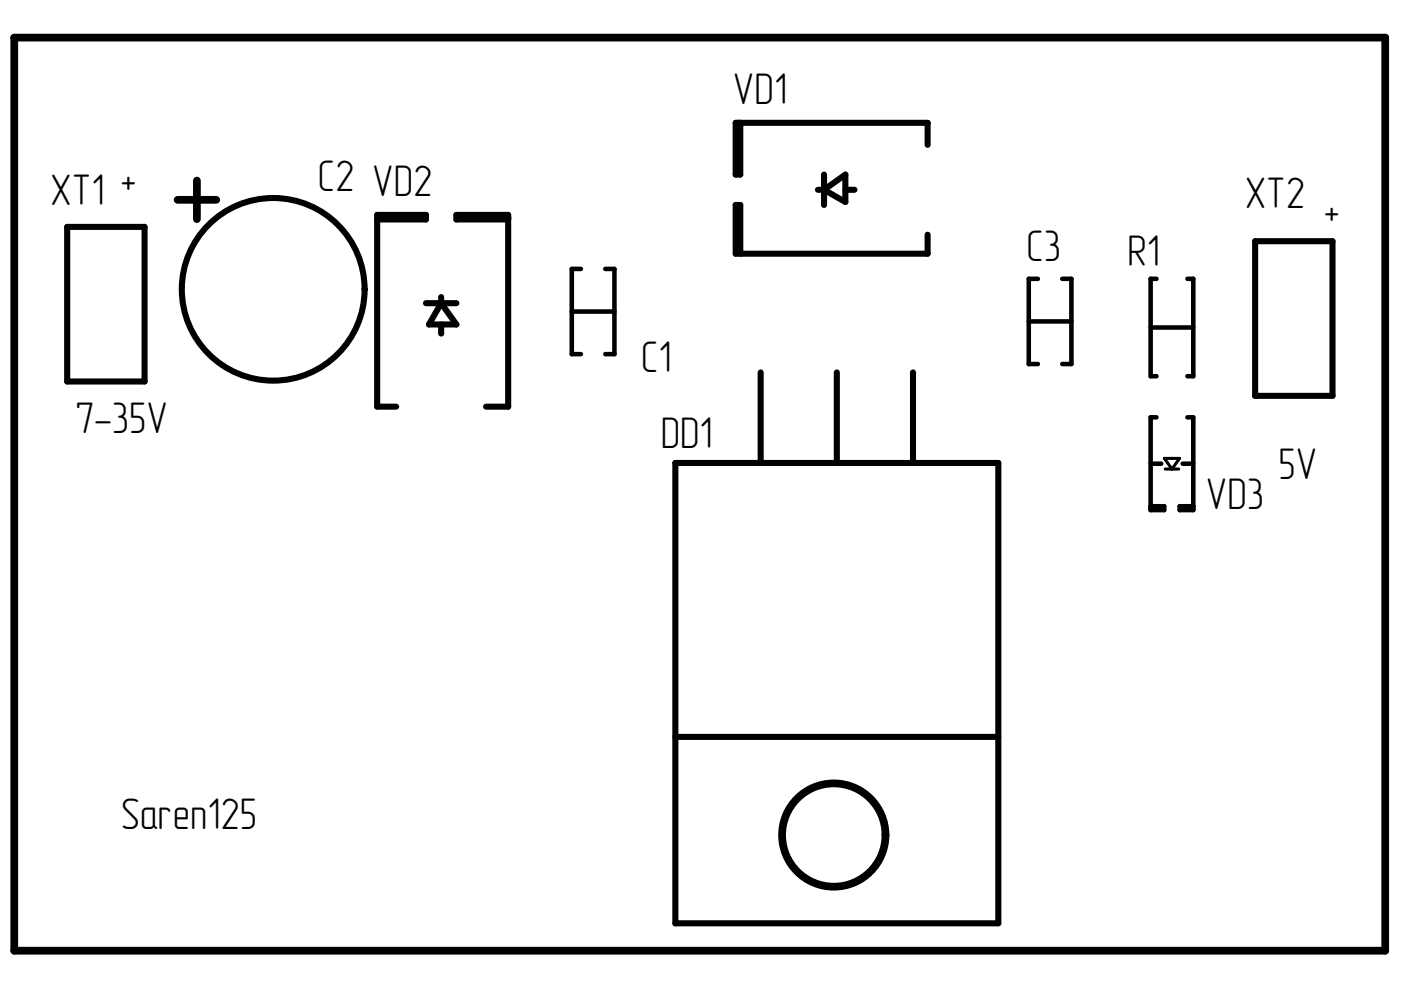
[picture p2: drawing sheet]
<svg xmlns="http://www.w3.org/2000/svg" width="297mm" height="210mm" viewBox="0 0 297 210" stroke-linecap="round" stroke-linejoin="round" font-family="sans-serif">
<g fill="none" stroke="#000" stroke-width="1.6">
<path d="M3 8h290.7v193.6h-290.7zM41.7 38.3v8.2M37.6 42.4h8.2"/>
<circle cx="176.8" cy="177" r="11"/>
</g>
<g fill="none" stroke="#000" stroke-width="1.3">
<path d="M156.9 26v11h-.9v-11h40.7v4.7M174.7 37v6.5M14.2 48.1h16.5v32.8h-16.5zM80 46.5h10.3v-.9h-10.3v40.6h4M107.7 46.5h-10.9v-.9h10.9v40.6h-4.6M173.4 40.2h1.3M174.7 40.2l4.5-3.2v5.8zM179.2 40.2h2M196.7 49.8v4h-40.7v-10.3h.9v10.3M266.1 51.1h16.4v32.8h-16.4zM90.3 64.3h6.5M93.5 63v1.3"/>
<path d="M93.5 68.8v1.9M93.5 64.3l3.3 4.5h-5.9zM161.3 79v19.2M177.4 79v19.2M193.6 79v19.2M143.2 98.2h68.5v97.6h-68.5zM143.2 156.2h68.5"/>
<circle cx="57.9" cy="61.3" r="19.4"/>
</g>
<g fill="none" stroke="#000" stroke-width=".97">
<path d="M123.2 57h-2v18.1h2M128.3 57h2v18.1h-2M220.1 59.1h-2v18.1h2M225.2 59.1h2v18.1h-2M245.2 59.1h-1.2v20.7h1.2M251.8 59.1h1.2v20.7h-1.2M121.2 66.1h9.1M218.1 68.2h9.1M244 69.4h9M244 98.3h2.2M245.2 88.5h-1.2v19.7h2.8v-.9h-2.8M250.7 98.3h2.3"/>
<path d="M251.8 88.5h1.2v19.7h-2.9v-.9h2.9"/>
</g>
<path d="M246.9 97.2h3.2l-1.6 2.2zM247 99.4h2.9" fill="none" stroke="#000" stroke-width=".65"/>
<g font-size="9.4">
<text x="155.4" y="22.1">VD1</text>
<text x="67.4" y="40.5">C2 VD2</text>
<text x="10.7" y="43.4">XT1 +</text>
<text x="263.9" y="44.1">XT2</text>
<text x="280.8" y="47.6">+</text>
<text x="217.6" y="55.4">C3</text>
<text x="239" y="56.3">R1</text>
<text x="135.9" y="78.9">C1</text>
<text x="15.9" y="91.9">7-35V</text>
<text x="140.1" y="95.1">DD1</text>
<text x="271.1" y="101.5">5V</text>
<text x="255.7" y="108">VD3</text>
<text x="25.6" y="175.7">Saren125</text>
</g>
</svg>
